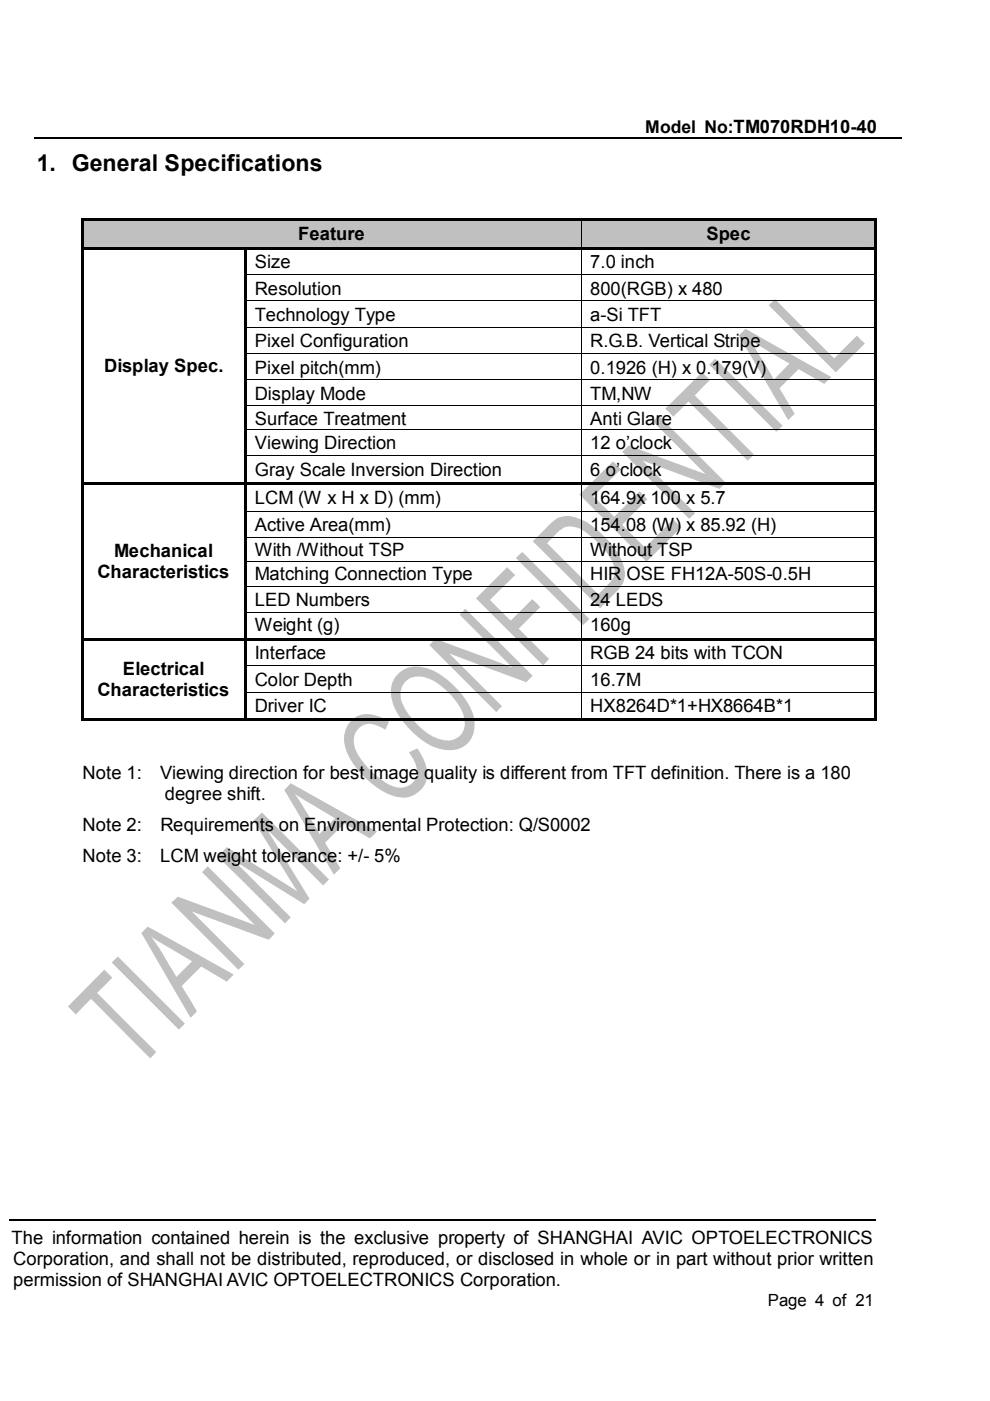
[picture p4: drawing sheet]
<svg xmlns="http://www.w3.org/2000/svg" width="210mm" height="297mm" viewBox="0 0 210 297" stroke-linecap="round" stroke-linejoin="round" font-family="sans-serif">
<g fill="#c0c0c0">
<path d="M22.1 205.6l1.7 1.7-3.2 3.2 12.5 12.5-1.3 1.4-12.5-12.6-3.2 3.3-1.7-1.7z" fill-rule="evenodd"/>
<path d="M24.5 203.3l.5-.5 14.2 14.2-1.3 1.3-14.2-14.2z" fill-rule="evenodd"/>
<path d="M30 197.8l1.3-1.3 18.2 10.1-1.4 1.5-5.4-3.2-1.6 1.6-2.6 2.6 3.2 5.3-1.3 1.4zM32.1 198.7l1.8 2.6 3.5 5.8 3.3-3.3z" fill-rule="evenodd"/>
<path d="M36.3 191.4l1.4-1.3 16.3 6-11.2-11.2 1.2-1.2 14.3 14.2-1.3 1.3-16.4-6 11.2 11.2-1.3 1.2z" fill-rule="evenodd"/>
<path d="M53.8 173.9l1.7-1.7 14.3 14.3-1.3 1.2-11.9-11.9 9 14.7-1.1 1.2-15-9.3 12.1 12.1-1.1 1.3-14.4-14.2 2-2 15 9.4z" fill-rule="evenodd"/>
<path d="M61.6 166.1l18.3 10.2-1.5 1.4-5.4-3.1-.5 .5-3.6 3.6 3.2 5.4-1.3 1.3-10.5-17.9zM62.5 168.3l5.2 8.5 3.3-3.3z" fill-rule="evenodd"/>
<path d="M74.5 152.8a5.1 5.1 0 0 1 6-.8l2 1-.8 1.7a5.5 5.5 0 0 0-4.3-1.1 3.8 3.8 0 0 0-1.9 5.5 17 17 0 0 0 8.1 7.7 3.6 3.6 0 0 0 4-1 3.6 3.6 0 0 0 .4-4l-1.3-2.3 1.8-.8a8.6 8.6 0 0 1 1.9 6.8 5.4 5.4 0 0 1-7.7 3 18.3 18.3 0 0 1-9.4-9.6 5.9 5.9 0 0 1 1.2-6.1z" fill-rule="evenodd"/>
<path d="M84.4 142.9a6.2 6.2 0 0 1 7-.9 17.5 17.5 0 0 1 9 10 5.6 5.6 0 0 1-2.8 6.7 9.4 9.4 0 0 1-9.2-2.6 14.6 14.6 0 0 1-5.5-8.7 5.2 5.2 0 0 1 1.5-4.5zM86 144.5a4.5 4.5 0 0 0-.3 5.6 14.9 14.9 0 0 0 7.3 6.6 3.8 3.8 0 0 0 5.6-3.3 11 11 0 0 0-4.5-7.5 7.6 7.6 0 0 0-6.6-2.3l-.8 .3z" fill-rule="evenodd"/>
<path d="M92.3 135.4l16.3 6.1-11.1-11.2 1.1-1.2 14.3 14.2-1.3 1.3-16.4-6.1 11.2 11.2-1.2 1.3-14.2-14.2z" fill-rule="evenodd"/>
<path d="M102.9 124.9l4.6-4.6 1.7 1.6-5.3 5.3 4.4 4.4 4.6-4.6 1.7 1.7-4.6 4.6 6.4 6.4-1.3 1.4-14.2-14.2z" fill-rule="evenodd"/>
<path d="M109.4 118.3l1.3-1.3 14.3 14.3-1.4 1.2z" fill-rule="evenodd"/>
<path d="M116.3 111.4a5.3 5.3 0 0 1 6.8-1.3 18.6 18.6 0 0 1 9.2 10 5.2 5.2 0 0 1-2.1 5.8l-2.9 3.1-14.4-14.2zM118 113.1l-2 2.1 10.8 10.8 1.1-1a6.2 6.2 0 0 0 2.5-3.7 8.4 8.4 0 0 0-2.7-5.2 14.9 14.9 0 0 0-5.4-4.2 3.5 3.5 0 0 0-4.3 1.2z" fill-rule="evenodd"/>
<path d="M122.9 104.8l7.1-7 1.7 1.7-5.9 5.8 4.4 4.3 5.4-5.4 1.6 1.7-5.3 5.4 4.8 4.8 6-6 1.7 1.7-7.3 7.3z" fill-rule="evenodd"/>
<path d="M133.3 94.4l16.3 6.1-11.2-11.1 1.2-1.3 14.2 14.2-1.2 1.4-16.4-6.1 11.2 11.2-1.3 1.2-14.2-14.2z" fill-rule="evenodd"/>
<path d="M141.1 86.6l7.7-7.7 1.7 1.6-3.2 3.3 12.6 12.6-1.4 1.2-12.5-12.5-3.3 3.2z" fill-rule="evenodd"/>
<path d="M151.6 76.1l14.3 14.2-1.3 1.3-14.2-14.3z" fill-rule="evenodd"/>
<path d="M158.1 69.7l18.2 10.3-1.5 1.4-5.5-3.1-4 4 3.2 5.4-1.4 1.4-10.5-18zM158.8 71.9l5.3 8.6 3.3-3.4z" fill-rule="evenodd"/>
<path d="M163 64.7l1.3-1.3 12.6 12.6 4.8-4.9 1.7 1.7-6.2 6.1z" fill-rule="evenodd"/>
</g>
<path d="M7.3 29.2h184" fill="none" stroke="#000" stroke-width=".25"/>
<path d="M1.9 258.6h183.8" fill="none" stroke="#000" stroke-width=".34"/>
<g fill="#c0c0c0">
<path d="M17.7 46.8h105.5v5.6h-105.5z"/>
<path d="M19.3 47.4h102v4.4h-102z"/>
<path d="M123.3 46.8h62.1v5.6h-62.1z"/>
<path d="M125.1 47.4h58.6v4.4h-58.6z"/>
</g>
<g fill="#000">
<path d="M17.2 46.3h.5v.5h-.5zM17.2 46.8h.5v5.6h-.5zM17.2 52.4h.5v.5h-.5zM17.2 52.9h.5v5.3h-.5zM17.2 58.2h.5v.5h-.5zM17.7 46.3h105.5v.5h-105.5zM17.7 52.4h34.2v.5h-34.2zM51.9 52.4h.5v.5h-.5zM51.9 52.9h.5v5.3h-.5zM51.9 58.2h.5v.5h-.5zM52.4 52.4h70.8v.5h-70.8zM123.2 46.3h.5v.5h-.5z"/>
<path d="M123.2 52.4h.5v.5h-.5zM123.2 58.2h.2v.5h-.2zM123.7 46.3h61.7v.5h-61.7zM123.7 52.4h61.7v.5h-61.7zM185.4 46.3h.5v.5h-.5zM185.4 46.8h.5v5.6h-.5zM185.4 52.4h.5v.5h-.5zM185.4 52.9h.5v5.3h-.5zM185.4 58.2h.5v.5h-.5zM17.2 58.7h.5v5h-.5zM17.2 63.7h.5v.5h-.5zM17.2 64.2h.5v5.1h-.5z"/>
<path d="M17.2 69.3h.5v.5h-.5zM17.2 69.8h.5v5h-.5zM17.2 74.8h.5v.5h-.5zM51.9 58.7h.5v5h-.5zM51.9 63.7h.5v.5h-.5zM51.9 64.2h.5v5.1h-.5zM51.9 69.3h.5v.5h-.5zM51.9 69.8h.5v5h-.5zM51.9 74.8h.5v.5h-.5zM123.2 63.7h.2v.5h-.2zM123.2 69.3h.2v.5h-.2zM123.2 74.8h.2v.5h-.2z"/>
<path d="M185.4 58.7h.5v5h-.5zM185.4 63.7h.5v.5h-.5zM185.4 64.2h.5v5.1h-.5zM185.4 69.3h.5v.5h-.5zM185.4 69.8h.5v5h-.5zM185.4 74.8h.5v.5h-.5zM17.2 75.3h.5v5.1h-.5zM17.2 80.4h.5v.5h-.5zM17.2 80.9h.5v5.1h-.5zM17.2 86h.5v.5h-.5zM17.2 86.5h.5v4.5h-.5zM17.2 91h.5v.5h-.5z"/>
<path d="M17.2 91.5h.5v5h-.5zM17.2 96.5h.5v.5h-.5zM51.9 75.3h.5v5.1h-.5zM51.9 80.4h.5v.5h-.5zM51.9 80.9h.5v5.1h-.5zM51.9 86h.5v.5h-.5zM51.9 86.5h.5v4.5h-.5zM51.9 91h.5v.5h-.5zM51.9 91.5h.5v5h-.5zM51.9 96.5h.5v.5h-.5zM123.2 80.4h.2v.5h-.2zM123.2 86h.2v.5h-.2z"/>
<path d="M123.2 91h.2v.5h-.2zM123.2 96.5h.2v.5h-.2zM185.4 75.3h.5v5.1h-.5zM185.4 80.4h.5v.5h-.5zM185.4 80.9h.5v5.1h-.5zM185.4 86h.5v.5h-.5zM185.4 86.5h.5v4.5h-.5zM185.4 91h.5v.5h-.5zM185.4 91.5h.5v5h-.5zM185.4 96.5h.5v.5h-.5zM17.2 97h.5v5.3h-.5zM17.2 102.3h.5v.5h-.5z"/>
<path d="M17.2 102.8h.5v5.6h-.5zM17.2 108.4h.5v.2h-.5zM17.2 108.6h.5v5.3h-.5zM17.2 113.9h.5v.2h-.5zM17.2 114.1h.5v5h-.5zM17.2 119.1h.5v.1h-.5zM17.7 102.3h34.2v.5h-34.2zM51.9 97h.5v5.3h-.5zM51.9 102.3h.5v.5h-.5zM51.9 102.8h.5v5.6h-.5zM51.9 108.4h.5v.2h-.5zM51.9 108.6h.5v5.3h-.5z"/>
<path d="M51.9 113.9h.5v.2h-.5zM51.9 114.1h.5v5h-.5zM51.9 119.1h.5v.1h-.5zM52.4 102.3h70.8v.5h-70.8zM123.2 102.3h.5v.5h-.5zM123.2 108.4h.2v.2h-.2zM123.2 113.9h.2v.2h-.2zM123.2 119.1h.2v.1h-.2zM123.7 102.3h61.7v.5h-61.7zM185.4 97h.5v5.3h-.5zM185.4 102.3h.5v.5h-.5zM185.4 102.8h.5v5.6h-.5z"/>
<path d="M185.4 108.4h.5v.2h-.5zM185.4 108.6h.5v5.3h-.5zM185.4 113.9h.5v.2h-.5zM185.4 114.1h.5v5h-.5zM185.4 119.1h.5v.1h-.5zM17.2 119.2h.5v5h-.5zM17.2 124.2h.5v.2h-.5zM17.2 124.4h.5v5.3h-.5zM17.2 129.7h.5v.2h-.5zM17.2 129.9h.5v5.3h-.5zM17.2 135.2h.5v.5h-.5zM17.7 135.2h34.2v.5h-34.2z"/>
<path d="M51.9 119.2h.5v5h-.5zM51.9 124.2h.5v.2h-.5zM51.9 124.4h.5v5.3h-.5zM51.9 129.7h.5v.2h-.5zM51.9 129.9h.5v5.3h-.5zM51.9 135.2h.5v.5h-.5zM52.4 135.2h70.8v.5h-70.8zM123.2 124.2h.2v.2h-.2zM123.2 129.7h.2v.2h-.2zM123.2 135.2h.5v.5h-.5zM123.7 135.2h61.7v.5h-61.7zM185.4 119.2h.5v5h-.5z"/>
<path d="M185.4 124.2h.5v.2h-.5zM185.4 124.4h.5v5.3h-.5zM185.4 129.7h.5v.2h-.5zM185.4 129.9h.5v5.3h-.5zM185.4 135.2h.5v.5h-.5zM17.2 135.7h.5v5.3h-.5zM17.2 141h.5v.5h-.5zM17.2 141.5h.5v5.3h-.5zM17.2 146.8h.5v.2h-.5zM17.2 147h.5v5.3h-.5zM17.2 152.3h.5v.6h-.5zM17.7 152.3h34.2v.6h-34.2z"/>
<path d="M51.9 135.7h.5v5.3h-.5zM51.9 141h.5v.5h-.5zM51.9 141.5h.5v5.3h-.5zM51.9 146.8h.5v.2h-.5zM51.9 147h.5v5.3h-.5zM51.9 152.3h.5v.6h-.5zM52.4 152.3h70.8v.6h-70.8zM123.2 141h.2v.5h-.2zM123.2 146.8h.2v.2h-.2zM123.2 152.3h.5v.6h-.5zM123.7 152.3h61.7v.6h-61.7zM185.4 135.7h.5v5.3h-.5z"/>
<path d="M185.4 141h.5v.5h-.5zM185.4 141.5h.5v5.3h-.5zM185.4 146.8h.5v.2h-.5zM185.4 147h.5v5.3h-.5zM185.4 152.3h.5v.6h-.5z"/>
</g>
<g fill="none" stroke="#000" stroke-width=".21">
<path d="M52.4 58.3h70.8M123.3 46.8v5.6M123.3 52.9v5.3M123.3 58.7v5M123.4 58.3h62M52.4 63.8h70.8M52.4 69.4h70.8M52.4 74.9h70.8M123.3 64.2v5.1M123.3 69.8v5M123.3 75.3v5.1M123.4 63.8h62"/>
<path d="M123.4 69.4h62M123.4 74.9h62M52.4 80.5h70.8M52.4 86h70.8M52.4 91h70.8M52.4 96.5h70.8M123.3 80.9v5.1M123.3 86.5v4.5M123.3 91.5v5M123.3 97v5.3M123.4 80.5h62M123.4 86h62"/>
<path d="M123.4 91h62M123.4 96.5h62M52.4 108.5h70.8M52.4 114h70.8M52.4 119.2h70.8M123.3 102.8v5.6M123.3 108.6v5.3M123.3 114.1v5M123.3 119.2v5M123.4 108.5h62M123.4 114h62M123.4 119.2h62"/>
<path d="M52.4 124.3h70.8M52.4 129.8h70.8M123.3 124.4v5.3M123.3 129.9v5.3M123.3 135.7v5.3M123.4 124.3h62M123.4 129.8h62M52.4 141.1h70.8M52.4 146.9h70.8M123.3 141.5v5.3M123.3 147v5.3M123.4 141.1h62"/>
<path d="M123.4 146.9h62"/>
</g>
<text font-size="4.9" x="7.8" y="36.4">1. General Specifications</text>
<g font-size="3.9">
<text x="63.2" y="50.8">Feature</text>
<text x="149.8" y="50.8">Spec</text>
<text x="54" y="56.8">Size</text>
<text x="125.1" y="56.8">7.0 inch</text>
<text x="54" y="62.5">Resolution</text>
<text x="125.1" y="62.5">800(RGB) x 480</text>
<text x="54" y="68.1">Technology Type</text>
<text x="125.1" y="68.1">a-Si TFT</text>
<text x="54" y="73.6">Pixel Configuration</text>
<text x="125.1" y="73.6">R.G.B. Vertical Stripe</text>
<text x="22.1" y="78.9">Display Spec.</text>
<text x="54" y="79.2">Pixel pitch(mm)</text>
<text x="125.1" y="79.2">0.1926 (H) x 0.179(V)</text>
<text x="54" y="84.8">Display Mode</text>
<text x="125.1" y="84.8">TM,NW</text>
<text x="54" y="90">Surface Treatment</text>
<text x="54" y="95.3">Viewing Direction</text>
<text x="125.1" y="90">Anti Glare</text>
<text x="125.1" y="95.3">12 o’clock</text>
<text x="54" y="101">Gray Scale Inversion Direction</text>
<text x="125.1" y="101">6 o’clock</text>
<text x="54" y="107">LCM (W x H x D) (mm)</text>
<text x="125.1" y="107">164.9x 100 x 5.7</text>
<text x="54" y="112.6">Active Area(mm)</text>
<text x="125.1" y="112.6">154.08 (W) x 85.92 (H)</text>
<text x="24.2" y="118.1">Mechanical</text>
<text x="54" y="117.9">With /Without TSP</text>
<text x="125.1" y="117.9">Without TSP</text>
<text x="20.7" y="122.5">Characteristics</text>
<text x="54" y="123">Matching Connection Type</text>
<text x="125.1" y="123">HIR OSE FH12A-50S-0.5H</text>
<text x="54" y="128.4">LED Numbers</text>
<text x="125.1" y="128.4">24 LEDS</text>
<text x="54" y="133.9">Weight (g)</text>
<text x="125.1" y="133.9">160g</text>
<text x="26.1" y="143">Electrical</text>
<text x="54" y="139.7">Interface</text>
<text x="125.1" y="139.7">RGB 24 bits with TCON</text>
<text x="20.7" y="147.5">Characteristics</text>
<text x="54" y="145.5">Color Depth</text>
<text x="125.1" y="145.5">16.7M</text>
<text x="54" y="151">Driver IC</text>
<text x="125.1" y="151">HX8264D*1+HX8664B*1</text>
<text x="17.5" y="165.1">Note 1:</text>
<text x="34" y="165.1">Viewing direction for best image quality is different from TFT definition. There is a 180</text>
<text x="35" y="169.5">degree shift.</text>
<text x="17.5" y="176.1">Note 2:</text>
<text x="34" y="176.1">Requirements on Environmental Protection: Q/S0002</text>
<text x="17.5" y="182.7">Note 3:</text>
<text x="34" y="182.7">LCM weight tolerance: +/- 5%</text>
<text x="2.5" y="263.8">The information contained herein is the exclusive property of SHANGHAI AVIC OPTOELECTRONICS</text>
<text x="2.8" y="268.3">Corporation, and shall not be distributed, reproduced, or disclosed in whole or in part without prior written</text>
<text x="2.8" y="272.7">permission of SHANGHAI AVIC OPTOELECTRONICS Corporation.</text>
</g>
<text font-size="3.7" x="136.8" y="28.1">Model No:TM070RDH10-40</text>
<text font-size="3.6" x="162.8" y="276.8">Page 4 of 21</text>
</svg>
